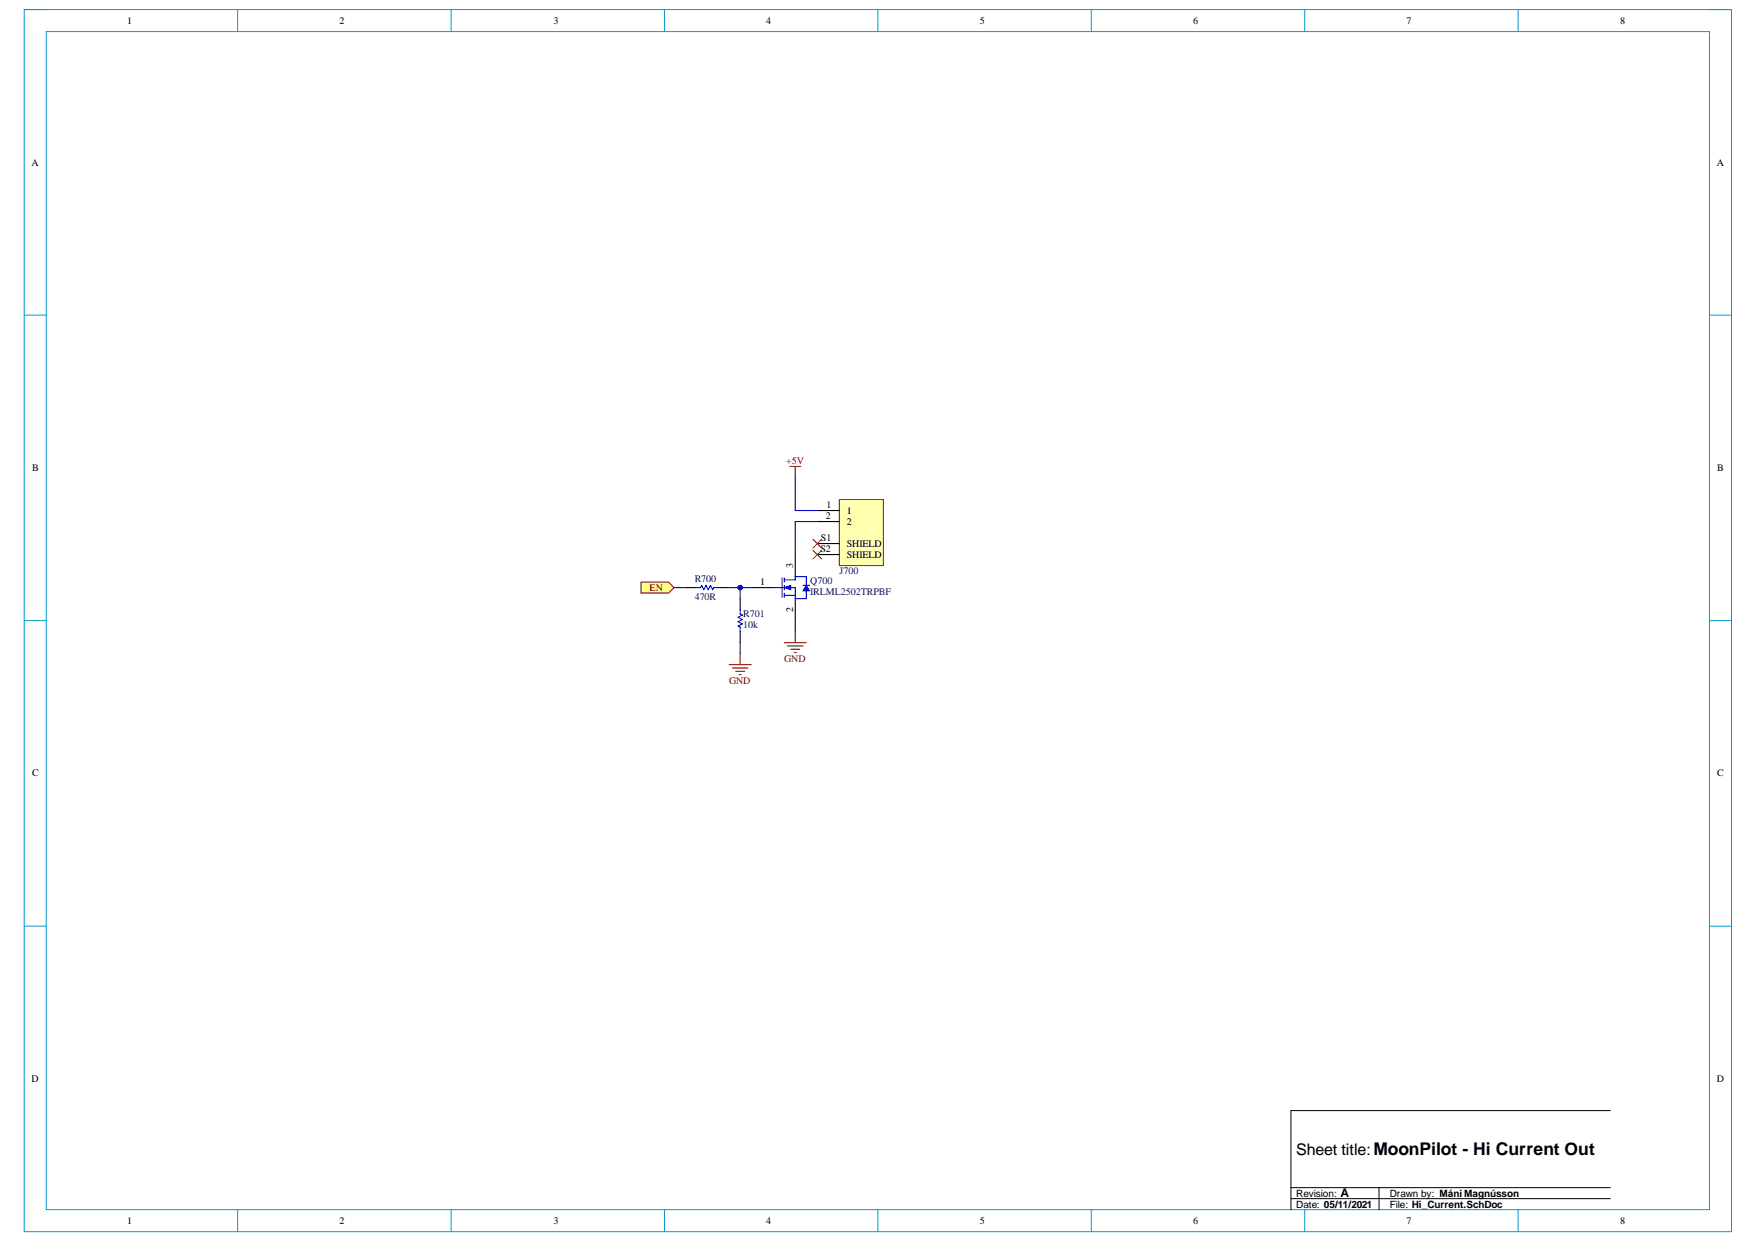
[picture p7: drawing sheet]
<svg xmlns="http://www.w3.org/2000/svg" width="297mm" height="210mm" viewBox="0 0 297 210" stroke-linecap="round" stroke-linejoin="round" font-family="sans-serif">
<path d="M4.1 1.6h288.5v206.4h-288.5z" fill="none" stroke="#009cca" stroke-width=".17"/>
<path d="M7.8 5.3h281v199h-281z" fill-rule="evenodd" fill="#fff"/>
<g fill="none" stroke="#009cca" stroke-width=".17">
<path d="M4.1 1.6h3.7M7.8 5.3h281v199h-281zM40.1 1.6v3.7M76.2 1.6v3.7M112.3 1.6v3.7M148.3 1.6v3.7M184.4 1.6v3.7M220.4 1.6v3.7M256.5 1.6v3.7M288.8 1.6h3.8v3.7M4.1 53.2h3.7M288.8 53.2h3.8"/>
<path d="M4.1 104.8h3.7M288.8 104.8h3.8M4.1 156.4h3.7M288.8 156.4h3.8M40.1 204.3v3.7M76.2 204.3v3.7M112.3 204.3v3.7M148.3 204.3v3.7M184.4 204.3v3.7M220.4 204.3v3.7M256.5 204.3v3.7M292.6 204.3v3.7"/>
</g>
<path d="M272.1 187.5h-54v16.8M218.1 200.6h54M218.1 202.4h54M233 200.6v3.7" fill="none" stroke="#000" stroke-width=".17"/>
<path d="M126.9 99.2h3.7M134.4 93.6v3.8M134.4 101.1v3.7" fill="none" stroke="#000" stroke-width=".18"/>
<path d="M130.6 99.2h1.5M132.1 97.6v3.3M132.5 97.9h1.9M132.5 99.2h1.9v1.9M132.5 97.6v.7M132.5 98.9v.7M132.5 100.5h1.9M132.5 100.2v.7" fill="none" stroke="#00f" stroke-width=".18"/>
<path d="M132.5 99.2l1.1-.3v.7z" fill="#00f"/>
<path d="M132.5 99.2l1.1-.3v.7z" fill="none" stroke="#00f" stroke-width=".17"/>
<path d="M134.4 97.9v-.5h1.8v1.5M136.2 99.8v1.3h-1.8" fill="none" stroke="#00f" stroke-width=".18"/>
<path d="M136.2 98.9l.6 .9h-1.1z" fill="#00f"/>
<path d="M136.2 98.9l.6 .9h-1.1z" fill="none" stroke="#00f" stroke-width=".17"/>
<path d="M117.6 99.2h.8l.1-.3 .4 .7 .4-.7 .4 .7 .3-.7 .4 .7 .2-.4h.7M135.7 98.9h1.1M125.1 102.9v.8l.3 .2-.7 .3 .7 .4-.7 .4 .7 .4-.7 .3 .4 .2v.8" fill="none" stroke="#00f" stroke-width=".18"/>
<path d="M115.8 99.2h1.8M121.3 99.2h1.9M125.1 101.1v1.8M125.1 106.7v1.8" fill="none" stroke="#000" stroke-width=".18"/>
<path d="M133.4 78.8h1.9M134.4 78.8v1.8M123.2 112.2h3.7M123.8 112.8h2.6M124.3 113.4h1.5M124.9 113.9h.4M125.1 110.4v1.8M132.5 108.5h3.7M133.1 109.1h2.6M133.6 109.6h1.5M134.2 110.2h.4M134.4 106.7v1.8" fill="none" stroke="#800000" stroke-width=".18"/>
<path d="M108.3 98.3h4.7l.9 .9-.9 1h-4.7z" fill-rule="evenodd" fill="#ffff80"/>
<path d="M108.3 98.3h4.7l.9 .9-.9 1h-4.7z" fill="none" stroke="#800000" stroke-width=".17"/>
<path d="M141.8 84.4h7.5v11.1h-7.5z" fill-rule="evenodd" fill="#ffffb0"/>
<path d="M141.8 84.4h7.5v11.1h-7.5z" fill="none" stroke="#800000" stroke-width=".17"/>
<path d="M138.1 86.2h3.7M138.1 88.1h3.7M138.1 91.8h3.7M138.1 93.6h3.7" fill="none" stroke="#000" stroke-width=".18"/>
<path d="M137.3 92.9l1.5 1.5M137.3 91l1.5 1.5M138.8 92.9l-1.5 1.5M138.8 91l-1.5 1.5" fill="none" stroke="#f00" stroke-width=".17"/>
<path d="M113.9 99.2h1.9M123.2 99.2h3.7M134.4 80.6v5.6h3.7M138.1 88.1h-3.7v5.5M125.1 108.5v1.9M134.4 104.8v1.9" fill="none" stroke="#000080" stroke-width=".18"/>
<circle cx="125.1" cy="99.2" r=".37" fill="#000080"/>
<circle cx="125.1" cy="99.2" r=".37" fill="none" stroke="#000080" stroke-width=".17"/>
<path d="M125.1 99.2v1.9" fill="none" stroke="#000080" stroke-width=".18"/>
<circle cx="125.1" cy="99.2" r=".37" fill="#000080"/>
<circle cx="125.1" cy="99.2" r=".37" fill="none" stroke="#000080" stroke-width=".17"/>
<text font-size="2.7" x="219" y="195">Sheet title:MoonPilot - Hi Current Out</text>
<text font-size="2" x="226.5" y="202.2">A</text>
<g font-size="1.7">
<text x="21.5" y="4">1</text>
<text x="57.3" y="4">2</text>
<text x="93.5" y="4">3</text>
<text x="129.5" y="4">4</text>
<text x="165.6" y="4">5</text>
<text x="201.6" y="4">6</text>
<text x="237.6" y="4">7</text>
<text x="273.7" y="4">8</text>
<text x="5.3" y="28">A</text>
<text x="290.1" y="28">A</text>
<text x="5.4" y="79.6">B</text>
<text x="290.2" y="79.6">B</text>
<text x="139.5" y="87.7">2</text>
<text x="139.6" y="85.8">1</text>
<text x="143.1" y="86.8">1</text>
<text x="143.1" y="88.6">2</text>
<text x="134" y="95.9" transform="rotate(-90 134 95.9)">3</text>
<text x="138.6" y="93.3">S2</text>
<text x="138.7" y="91.4">S1</text>
<text x="143.1" y="92.3">SHIELD</text>
<text x="143.1" y="94.2">SHIELD</text>
<text x="128.5" y="98.8">1</text>
<text x="134" y="103.3" transform="rotate(-90 134 103.3)">2</text>
<text x="5.4" y="131.1">C</text>
<text x="290.2" y="131.1">C</text>
<text x="5.3" y="182.7">D</text>
<text x="290.1" y="182.7">D</text>
<text x="219" y="203.9">Date: 05/11/2021</text>
<text x="219" y="202.1">Revision:</text>
<text x="234.8" y="203.9">File: Hi_Current.SchDoc</text>
<text x="234.8" y="202.1">Drawn by: Máni Magnússon</text>
<text x="21.5" y="206.6">1</text>
<text x="57.3" y="206.6">2</text>
<text x="93.5" y="206.6">3</text>
<text x="129.5" y="206.6">4</text>
<text x="165.6" y="206.6">5</text>
<text x="201.6" y="206.6">6</text>
<text x="237.6" y="206.6">7</text>
<text x="273.7" y="206.6">8</text>
</g>
<g font-size="1.7" fill="#800000">
<text x="132.9" y="78.4">+5V</text>
<text x="109.8" y="99.8">EN</text>
<text x="132.5" y="111.8">GND</text>
<text x="123.2" y="115.6">GND</text>
</g>
<g font-size="1.7" fill="#000080">
<text x="117.4" y="98.2">R700</text>
<text x="117.4" y="101.3">470R</text>
<text x="136.9" y="98.7">Q700</text>
<text x="136.9" y="100.5">IRLML2502TRPBF</text>
<text x="141.8" y="97">J700</text>
<text x="125.6" y="104.2">R701</text>
<text x="125.6" y="106.1">10k</text>
</g>
</svg>
